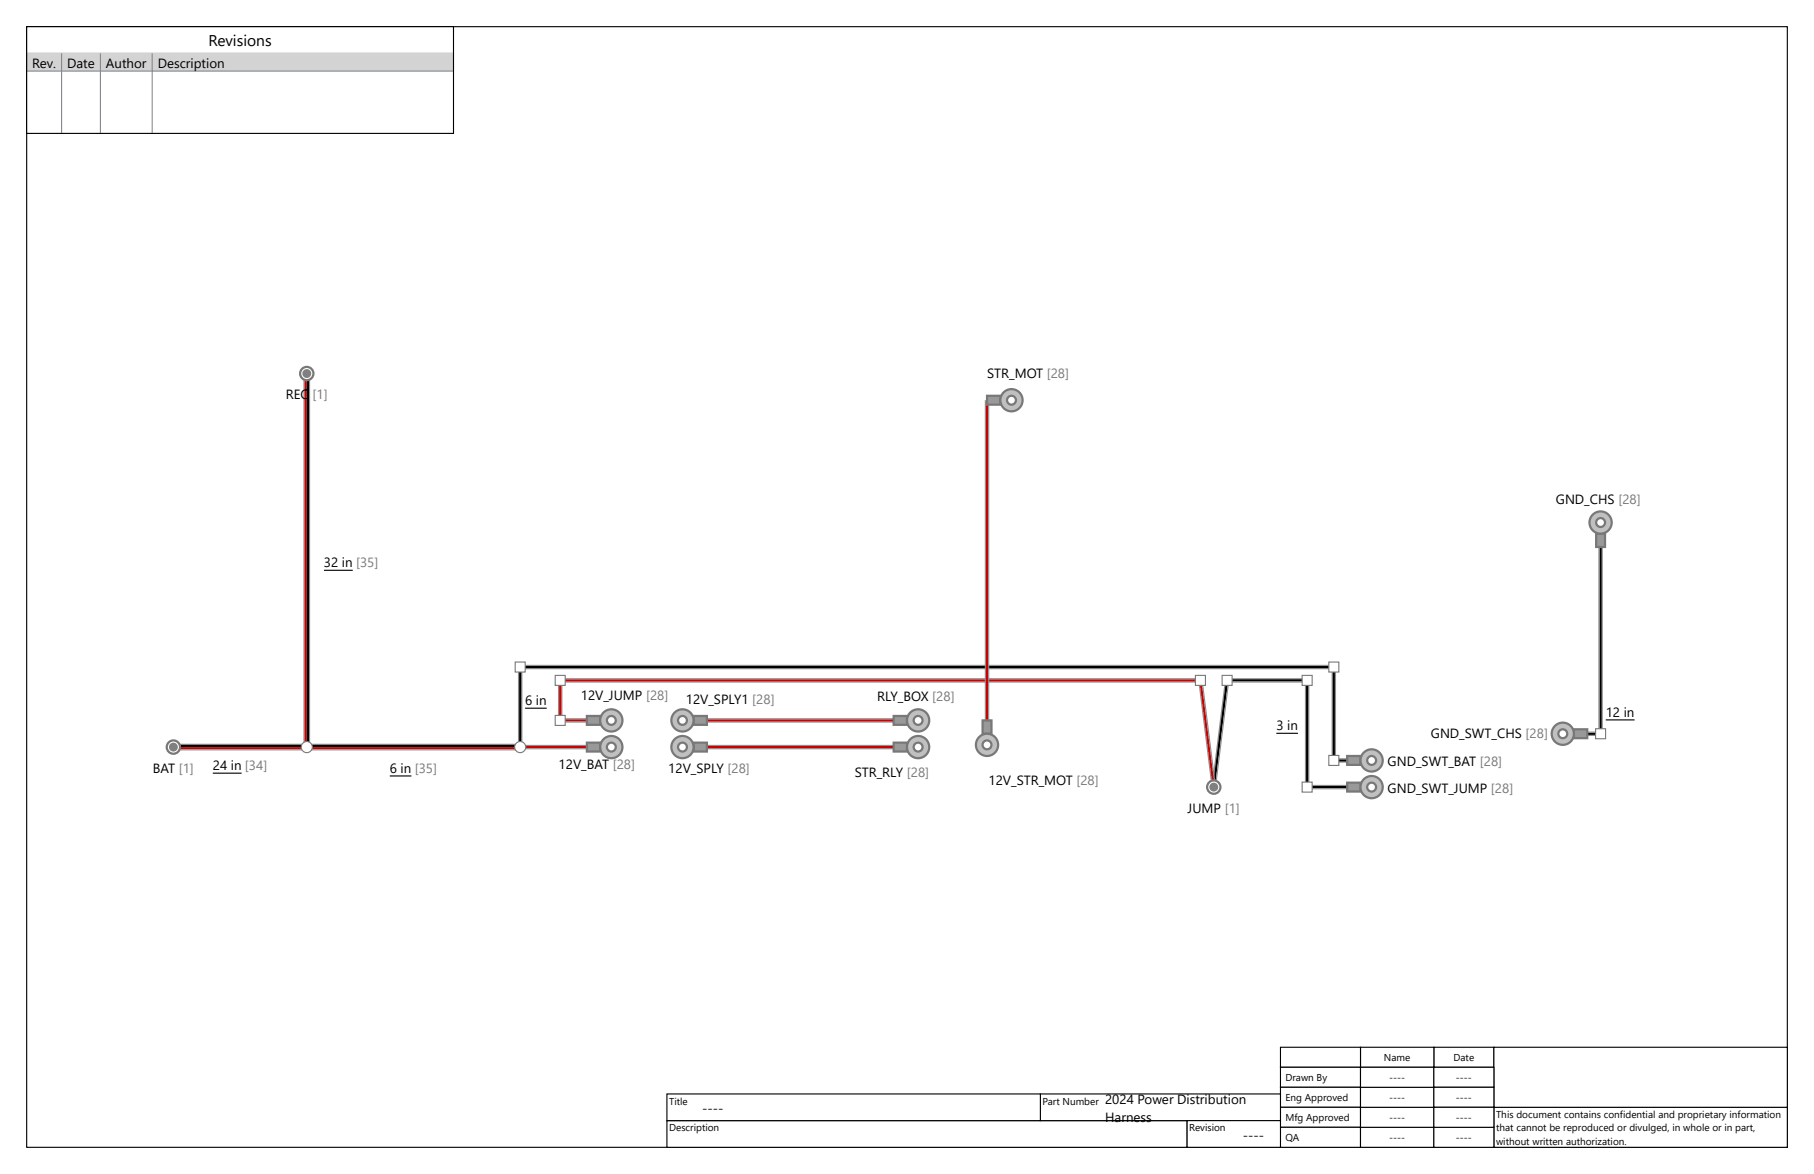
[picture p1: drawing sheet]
<svg xmlns="http://www.w3.org/2000/svg" width="432mm" height="279mm" viewBox="0 0 432 279" stroke-linecap="round" stroke-linejoin="round" font-family="sans-serif">
<path d="M6.3 6.3h419.1v266.7h-419.1z" fill="none" stroke="#000" stroke-width=".26"/>
<g fill="#fff" stroke="#000" stroke-width=".26">
<path d="M158.7 266.7h123.9v6.4h-123.9z" fill-rule="evenodd"/>
<path d="M341.3 249.2h14.3v4.8h-14.3z" fill-rule="evenodd"/>
<path d="M323.8 249.2h17.5v4.8h-17.5z" fill-rule="evenodd"/>
<path d="M304.8 249.2h19v4.8h-19z" fill-rule="evenodd"/>
<path d="M304.8 254h19v4.8h-19z" fill-rule="evenodd"/>
<path d="M304.8 258.8h19v4.7h-19z" fill-rule="evenodd"/>
<path d="M304.8 263.5h19v4.8h-19z" fill-rule="evenodd"/>
<path d="M304.8 268.3h19v4.8h-19z" fill-rule="evenodd"/>
<path d="M355.6 263.5h69.8v9.5h-69.8z" fill-rule="evenodd"/>
<path d="M247.6 260.3h57.2v6.4h-57.2z" fill-rule="evenodd"/>
<path d="M282.6 266.7h22.2v6.4h-22.2z" fill-rule="evenodd"/>
<path d="M158.8 260.3h88.8v6.4h-88.8z" fill-rule="evenodd"/>
<path d="M355.6 249.2h69.8v14.3h-69.8z" fill-rule="evenodd"/>
<path d="M323.8 268.3h17.5v4.8h-17.5z" fill-rule="evenodd"/>
<path d="M323.8 263.5h17.5v4.8h-17.5z" fill-rule="evenodd"/>
<path d="M323.8 258.8h17.5v4.7h-17.5z" fill-rule="evenodd"/>
<path d="M323.8 254h17.5v4.8h-17.5z" fill-rule="evenodd"/>
<path d="M341.3 254h14.3v4.8h-14.3z" fill-rule="evenodd"/>
<path d="M341.3 258.8h14.3v4.7h-14.3z" fill-rule="evenodd"/>
<path d="M341.3 268.3h14.3v4.8h-14.3z" fill-rule="evenodd"/>
<path d="M341.3 263.5h14.3v4.8h-14.3z" fill-rule="evenodd"/>
</g>
<path d="M6.3 6.4h101.6v25.4h-101.6z" fill-rule="evenodd" fill="#fff"/>
<path d="M6.3 12.7h101.6" fill="none" stroke="#708090" stroke-width=".24"/>
<path d="M6.3 12.7h101.6v4.2h-101.6z" fill-rule="evenodd" fill="#d3d3d3"/>
<path d="M6.3 16.9h101.6M14.7 12.7v19.1M23.9 12.7v19.1M36.2 12.7v19.1" fill="none" stroke="#708090" stroke-width=".24"/>
<path d="M6.3 6.4h101.6v25.4h-101.6z" fill="none" stroke="#000" stroke-width=".26"/>
<path d="M72.4 88.9v88.9M73.7 88.9v88.9M123.4 158.7v19.1M123.8 159.1h193.7M123.8 158.4h193.7M124.2 158.7v19.1M317.1 158.7v22.3M317.9 158.7v22.3M41.3 177.1h82.5M41.3 178.5h82.5M317.5 181.4h3.2M317.5 180.6h3.2" fill="none" stroke="#8c8c8c" stroke-width=".26"/>
<path d="M73.3 88.9v88.9M41.3 177.5h82.5M123.8 177.8v-19.1h193.7v22.3h3.2" fill="none" stroke="#000" stroke-width=".53"/>
<path d="M72.8 88.9v88.9M41.3 178.1h82.5" fill="none" stroke="#c00" stroke-width=".53"/>
<g fill="#fff" stroke="#787878" stroke-width=".26">
<path d="M122.6 157.6h2.4v2.3h-2.4z" fill-rule="evenodd"/>
<path d="M316.3 157.6h2.4v2.3h-2.4z" fill-rule="evenodd"/>
<path d="M316.3 179.8h2.4v2.4h-2.4z" fill-rule="evenodd"/>
</g>
<path d="M123.8 177.4h15.9M123.8 178.2h15.9M291.7 161.9l-3.2 25.4M292.1 161.5h19M292.1 162.3h19M292.5 162l-3.2 25.4M310.8 161.9v25.4M311.5 161.9v25.4M311.1 186.9h9.6M311.1 187.7h9.6" fill="none" stroke="#8c8c8c" stroke-width=".26"/>
<path d="M123.8 177.8h15.9" fill="none" stroke="#c00" stroke-width=".53"/>
<path d="M288.9 187.3l3.2-25.4h19v25.4h9.6" fill="none" stroke="#000" stroke-width=".53"/>
<g fill="#fff" stroke="#787878" stroke-width=".26">
<path d="M310 186.1h2.3v2.4h-2.3z" fill-rule="evenodd"/>
<path d="M310 160.7h2.3v2.4h-2.3z" fill-rule="evenodd"/>
<path d="M290.9 160.7h2.4v2.4h-2.4z" fill-rule="evenodd"/>
</g>
<path d="M133 161.9v9.5M133.3 171.1h6.4M133.3 171.8h6.4M133.3 162.3h152.5M133.3 161.5h152.5M133.7 161.9v9.5M285.4 162l3.1 25.4M286.1 161.9l3.2 25.4" fill="none" stroke="#8c8c8c" stroke-width=".26"/>
<path d="M139.7 171.4h-6.4v-9.5h152.5l3.1 25.4" fill="none" stroke="#c00" stroke-width=".53"/>
<g fill="#fff" stroke="#787878" stroke-width=".26">
<path d="M132.2 170.3h2.3v2.3h-2.3z" fill-rule="evenodd"/>
<path d="M132.2 160.7h2.3v2.4h-2.3z" fill-rule="evenodd"/>
<path d="M284.6 160.7h2.3v2.4h-2.3z" fill-rule="evenodd"/>
</g>
<path d="M234.6 95.2v76.2M235.3 95.2v76.2M380.6 130.2v44.4M381.4 130.2v44.4M377.8 175h3.2M377.8 174.2h3.2" fill="none" stroke="#8c8c8c" stroke-width=".26"/>
<path d="M234.9 95.2v76.2" fill="none" stroke="#c00" stroke-width=".53"/>
<path d="M381 130.2v44.4h-3.2" fill="none" stroke="#000" stroke-width=".53"/>
<path d="M379.8 173.4h2.4v2.4h-2.4z" fill-rule="evenodd" fill="#fff" stroke="#787878" stroke-width=".26"/>
<path d="M168.3 171.8h44.4M168.3 171.1h44.4M168.3 178.2h44.4M168.3 177.4h44.4" fill="none" stroke="#8c8c8c" stroke-width=".26"/>
<path d="M168.3 171.4h44.4M168.3 177.8h44.4" fill="none" stroke="#c00" stroke-width=".53"/>
<g fill="#fff" stroke="#787878" stroke-width=".26">
<circle cx="73" cy="177.8" r="1.32"/>
<circle cx="123.8" cy="177.8" r="1.32"/>
</g>
<path d="M320.7 179.9h3.1v2.1h-3.1z" fill-rule="evenodd" fill="#999" stroke="#787878" stroke-width=".53"/>
<circle cx="326.5" cy="181" r="2.65" fill="#c0c0c0" stroke="#787878" stroke-width=".53"/>
<circle cx="326.5" cy="181" r="1.06" fill="#fff" stroke="#787878" stroke-width=".53"/>
<path d="M234.9 94.2h3.2v2.1h-3.2z" fill-rule="evenodd" fill="#999" stroke="#787878" stroke-width=".53"/>
<circle cx="240.8" cy="95.3" r="2.65" fill="#c0c0c0" stroke="#787878" stroke-width=".53"/>
<circle cx="240.8" cy="95.3" r="1.06" fill="#fff" stroke="#787878" stroke-width=".53"/>
<path d="M374.6 173.6h3.2v2.1h-3.2z" fill-rule="evenodd" fill="#999" stroke="#787878" stroke-width=".53"/>
<circle cx="372" cy="174.6" r="2.65" fill="#c0c0c0" stroke="#787878" stroke-width=".53"/>
<circle cx="372" cy="174.6" r="1.06" fill="#fff" stroke="#787878" stroke-width=".53"/>
<path d="M379.9 127h2.2v3.2h-2.2z" fill-rule="evenodd" fill="#999" stroke="#787878" stroke-width=".53"/>
<circle cx="381" cy="124.4" r="2.65" fill="#c0c0c0" stroke="#787878" stroke-width=".53"/>
<circle cx="381" cy="124.4" r="1.06" fill="#fff" stroke="#787878" stroke-width=".53"/>
<path d="M320.7 186.3h3.1v2.1h-3.1z" fill-rule="evenodd" fill="#999" stroke="#787878" stroke-width=".53"/>
<circle cx="326.5" cy="187.3" r="2.65" fill="#c0c0c0" stroke="#787878" stroke-width=".53"/>
<circle cx="326.5" cy="187.3" r="1.06" fill="#fff" stroke="#787878" stroke-width=".53"/>
<path d="M212.7 170.4h3.2v2.1h-3.2z" fill-rule="evenodd" fill="#999" stroke="#787878" stroke-width=".53"/>
<circle cx="218.5" cy="171.5" r="2.65" fill="#c0c0c0" stroke="#787878" stroke-width=".53"/>
<circle cx="218.5" cy="171.5" r="1.06" fill="#fff" stroke="#787878" stroke-width=".53"/>
<path d="M139.7 170.4h3.2v2.1h-3.2z" fill-rule="evenodd" fill="#999" stroke="#787878" stroke-width=".53"/>
<circle cx="145.5" cy="171.5" r="2.65" fill="#c0c0c0" stroke="#787878" stroke-width=".53"/>
<circle cx="145.5" cy="171.5" r="1.06" fill="#fff" stroke="#787878" stroke-width=".53"/>
<path d="M139.7 176.7h3.2v2.2h-3.2z" fill-rule="evenodd" fill="#999" stroke="#787878" stroke-width=".53"/>
<circle cx="145.5" cy="177.8" r="2.65" fill="#c0c0c0" stroke="#787878" stroke-width=".53"/>
<circle cx="145.5" cy="177.8" r="1.06" fill="#fff" stroke="#787878" stroke-width=".53"/>
<path d="M165.1 170.4h3.2v2.1h-3.2z" fill-rule="evenodd" fill="#999" stroke="#787878" stroke-width=".53"/>
<circle cx="162.5" cy="171.4" r="2.65" fill="#c0c0c0" stroke="#787878" stroke-width=".53"/>
<circle cx="162.5" cy="171.4" r="1.06" fill="#fff" stroke="#787878" stroke-width=".53"/>
<path d="M165.1 176.7h3.2v2.2h-3.2z" fill-rule="evenodd" fill="#999" stroke="#787878" stroke-width=".53"/>
<circle cx="162.5" cy="177.8" r="2.65" fill="#c0c0c0" stroke="#787878" stroke-width=".53"/>
<circle cx="162.5" cy="177.8" r="1.06" fill="#fff" stroke="#787878" stroke-width=".53"/>
<path d="M212.7 176.7h3.2v2.2h-3.2z" fill-rule="evenodd" fill="#999" stroke="#787878" stroke-width=".53"/>
<circle cx="218.5" cy="177.8" r="2.65" fill="#c0c0c0" stroke="#787878" stroke-width=".53"/>
<circle cx="218.5" cy="177.8" r="1.06" fill="#fff" stroke="#787878" stroke-width=".53"/>
<path d="M233.9 171.4h2.1v3.2h-2.1z" fill-rule="evenodd" fill="#999" stroke="#787878" stroke-width=".53"/>
<circle cx="234.9" cy="177.3" r="2.65" fill="#c0c0c0" stroke="#787878" stroke-width=".53"/>
<g fill="#fff" stroke="#787878" stroke-width=".53">
<circle cx="234.9" cy="177.3" r="1.06"/>
<circle cx="41.3" cy="177.8" r="1.59"/>
</g>
<circle cx="41.3" cy="177.8" r="1.06" fill="#808080"/>
<circle cx="73" cy="88.9" r="1.59" fill="#fff" stroke="#787878" stroke-width=".53"/>
<circle cx="73" cy="88.9" r="1.06" fill="#808080"/>
<circle cx="288.9" cy="187.3" r="1.59" fill="#fff" stroke="#787878" stroke-width=".53"/>
<circle cx="288.9" cy="187.3" r="1.06" fill="#808080"/>
<path d="M77.1 135.7h6.9M125 168.5h5.1M303.8 174.5h5.2M382.2 171.3h6.9M50.7 184h6.8M92.8 184.7h5.1" fill="none" stroke="#000" stroke-width=".26"/>
<text font-size="3.7" x="49.6" y="11.1">Revisions</text>
<g font-size="3.2">
<text x="7.7" y="16.1">Rev.</text>
<text x="16" y="16.1">Date</text>
<text x="25.2" y="16.1">Author</text>
<text x="37.5" y="16.1">Description</text>
<text x="235" y="90">STR_MOT [28]</text>
<text x="68" y="95">REC</text>
<text x="370.4" y="119.8">GND_CHS [28]</text>
<text x="77.1" y="134.9">32 in [35]</text>
<text x="125" y="167.7">6 in</text>
<text x="138.3" y="166.7">12V_JUMP [28]</text>
<text x="163.3" y="167.5">12V_SPLY1 [28]</text>
<text x="208.8" y="166.9">RLY_BOX [28]</text>
<text x="303.8" y="173.7">3 in</text>
<text x="382.2" y="170.5">12 in</text>
<text x="340.6" y="175.7">GND_SWT_CHS [28]</text>
<text x="36.4" y="183.9">BAT [1]</text>
<text x="50.7" y="183.2">24 in [34]</text>
<text x="92.8" y="183.9">6 in [35]</text>
<text x="133" y="183.1">12V_BAT [28]</text>
<text x="159.1" y="183.9">12V_SPLY [28]</text>
<text x="203.5" y="184.9">STR_RLY [28]</text>
<text x="330.3" y="182.3">GND_SWT_BAT [28]</text>
<text x="235.3" y="186.8">12V_STR_MOT [28]</text>
<text x="330.3" y="188.6">GND_SWT_JUMP [28]</text>
<text x="282.7" y="193.4">JUMP [1]</text>
<text x="263.1" y="262.7">2024 Power Distribution</text>
<text x="167.2" y="264.8">----</text>
<text x="263.1" y="267">Harness</text>
<text x="295.8" y="271.2">----</text>
</g>
<text font-size="3.2" fill="#797979" x="74.4" y="95">[1]</text>
<g font-size="2.4">
<text x="306" y="257.4">Drawn By</text>
<text x="329.4" y="252.6">Name</text>
<text x="330.7" y="257.4">----</text>
<text x="346" y="252.6">Date</text>
<text x="346.6" y="257.4">----</text>
<text x="159.3" y="262.9">Title</text>
<text x="248.2" y="262.9">Part Number</text>
<text x="306" y="262.1">Eng Approved</text>
<text x="330.7" y="262.1">----</text>
<text x="346.6" y="262.1">----</text>
<text x="159.3" y="269.3">Description</text>
<text x="283.1" y="269.3">Revision</text>
<text x="306" y="266.9">Mfg Approved</text>
<text x="330.7" y="266.9">----</text>
<text x="346.6" y="266.9">----</text>
<text x="356.1" y="266.1">This document contains confidential and proprietary information</text>
<text x="356.1" y="269.3">that cannot be reproduced or divulged, in whole or in part,</text>
<text x="306" y="271.7">QA</text>
<text x="330.7" y="271.7">----</text>
<text x="346.6" y="271.7">----</text>
<text x="356.1" y="272.4">without written authorization.</text>
</g>
</svg>
